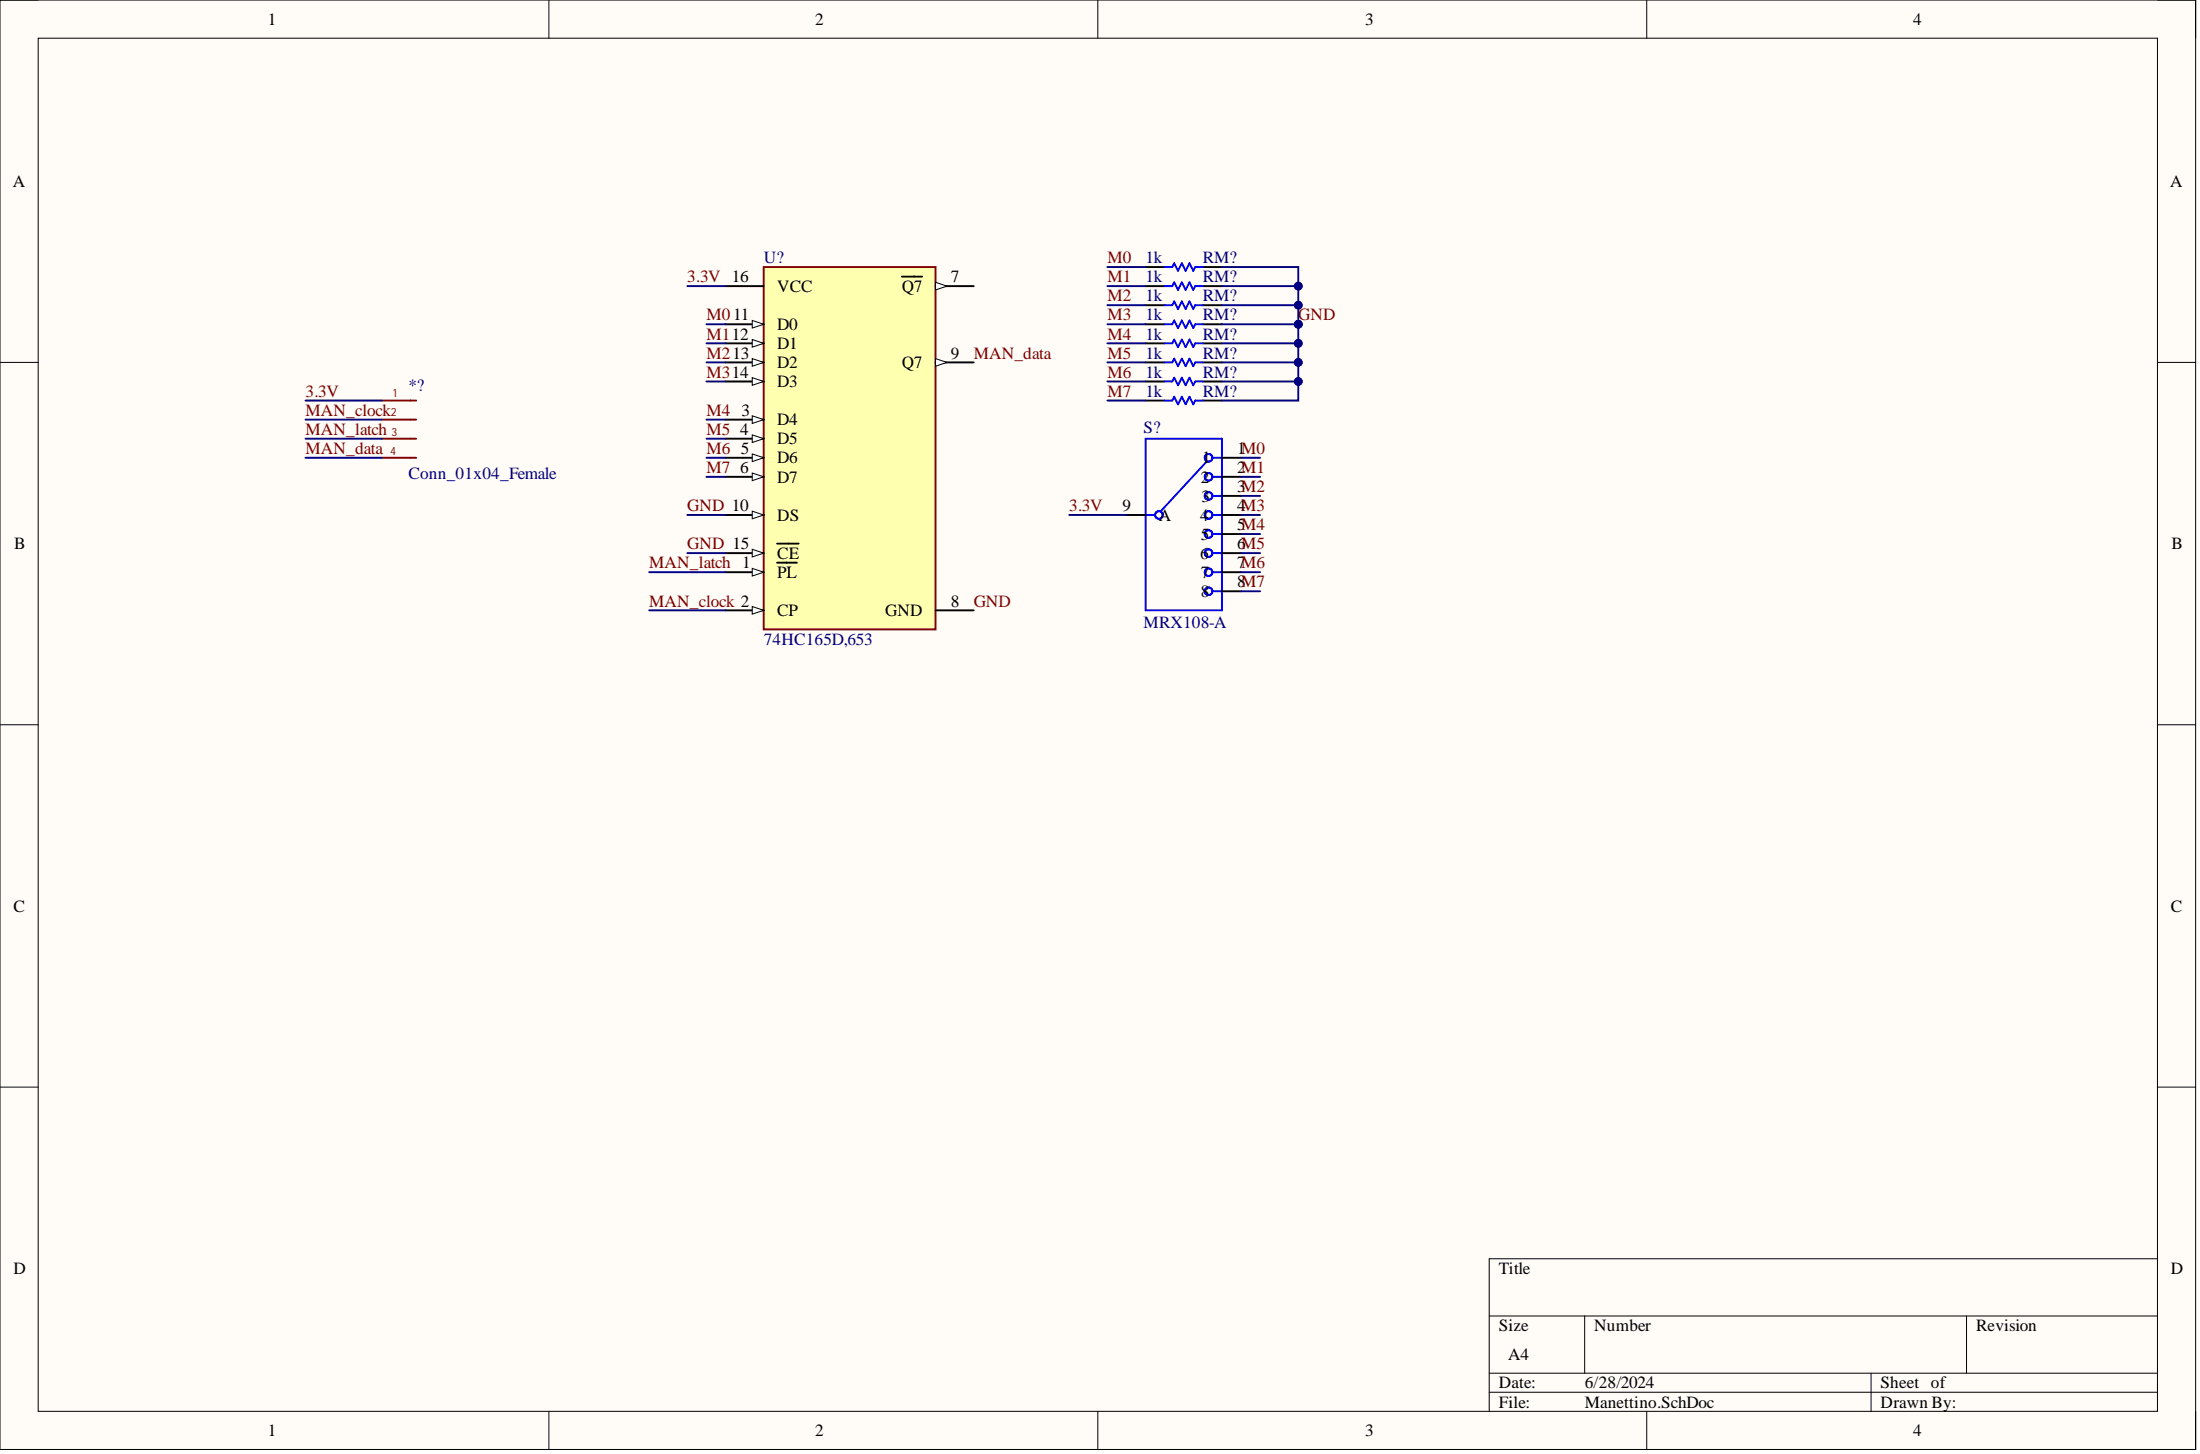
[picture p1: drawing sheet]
<svg xmlns="http://www.w3.org/2000/svg" width="292mm" height="193mm" viewBox="0 0 292 193" stroke-linecap="round" stroke-linejoin="round" font-family="sans-serif">
<path d="M0 0h291.5v192.4h-291.5z" fill-rule="evenodd" fill="#fffcf8"/>
<path d="M0 0h291.5v192.4h-291.5z" fill="none" stroke="#000" stroke-width=".13"/>
<path d="M5.1 5.1h281.4v182.2h-281.4z" fill-rule="evenodd" fill="#fffcf8"/>
<g fill="none" stroke="#000" stroke-width=".13">
<path d="M0 0h5.1M5.1 5.1h281.4v182.2h-281.4zM72.9 0v5.1M145.8 0v5.1M218.6 0v5.1M286.5 0h5v5.1M0 48.1h5.1M286.5 48.1h5M0 96.2h5.1M286.5 96.2h5M0 144.3h5.1M286.5 144.3h5"/>
<path d="M197.7 174.7h88.8M210.4 174.7v7.5M261.1 174.7v7.5M286.5 167.1h-88.8v20.2M72.9 187.3v5.1M145.8 187.3v5.1M197.7 182.2h88.8M197.7 184.8h88.8M218.6 187.3v5.1M248.4 182.2v5.1M291.5 187.3v5.1"/>
</g>
<path d="M101.4 35.4h22.8v48.1h-22.8z" fill-rule="evenodd" fill="#ffffb0"/>
<path d="M101.4 35.4h22.8v48.1h-22.8z" fill="none" stroke="#800000" stroke-width=".25"/>
<path d="M96.3 38h5.1M96.3 73.4h5.1" fill="none" stroke="#000" stroke-width=".25"/>
<path d="M99.9 72.9l1.5 .5-1.5 .5z" fill="#f8fcff"/>
<path d="M99.9 72.9l1.5 .5-1.5 .5z" fill="none" stroke="#000" stroke-width=".13"/>
<path d="M96.3 75.9h5.1M103.2 72.1h2.8" fill="none" stroke="#000" stroke-width=".25"/>
<path d="M99.9 75.4l1.5 .5-1.5 .5z" fill="#f8fcff"/>
<path d="M99.9 75.4l1.5 .5-1.5 .5z" fill="none" stroke="#000" stroke-width=".13"/>
<path d="M124.2 38h5.1M103.2 74.7h2.6" fill="none" stroke="#000" stroke-width=".25"/>
<path d="M124.2 37.5l1.5 .5-1.5 .5z" fill="#f8fcff"/>
<path d="M124.2 37.5l1.5 .5-1.5 .5z" fill="none" stroke="#000" stroke-width=".13"/>
<path d="M119.7 36.7h2.7M96.3 81h5.1" fill="none" stroke="#000" stroke-width=".25"/>
<path d="M99.9 80.5l1.5 .5-1.5 .5z" fill="#f8fcff"/>
<path d="M99.9 80.5l1.5 .5-1.5 .5z" fill="none" stroke="#000" stroke-width=".13"/>
<path d="M96.3 43h5.1" fill="none" stroke="#000" stroke-width=".25"/>
<path d="M99.9 42.5l1.5 .5-1.5 .5z" fill="#f8fcff"/>
<path d="M99.9 42.5l1.5 .5-1.5 .5z" fill="none" stroke="#000" stroke-width=".13"/>
<path d="M96.3 45.6h5.1" fill="none" stroke="#000" stroke-width=".25"/>
<path d="M99.9 45.1l1.5 .5-1.5 .5z" fill="#f8fcff"/>
<path d="M99.9 45.1l1.5 .5-1.5 .5z" fill="none" stroke="#000" stroke-width=".13"/>
<path d="M96.3 48.1h5.1" fill="none" stroke="#000" stroke-width=".25"/>
<path d="M99.9 47.6l1.5 .5-1.5 .5z" fill="#f8fcff"/>
<path d="M99.9 47.6l1.5 .5-1.5 .5z" fill="none" stroke="#000" stroke-width=".13"/>
<path d="M96.3 50.6h5.1" fill="none" stroke="#000" stroke-width=".25"/>
<path d="M99.9 50.1l1.5 .5-1.5 .5z" fill="#f8fcff"/>
<path d="M99.9 50.1l1.5 .5-1.5 .5z" fill="none" stroke="#000" stroke-width=".13"/>
<path d="M96.3 55.7h5.1" fill="none" stroke="#000" stroke-width=".25"/>
<path d="M99.9 55.2l1.5 .5-1.5 .5z" fill="#f8fcff"/>
<path d="M99.9 55.2l1.5 .5-1.5 .5z" fill="none" stroke="#000" stroke-width=".13"/>
<path d="M96.3 58.2h5.1" fill="none" stroke="#000" stroke-width=".25"/>
<path d="M99.9 57.7l1.5 .5-1.5 .5z" fill="#f8fcff"/>
<path d="M99.9 57.7l1.5 .5-1.5 .5z" fill="none" stroke="#000" stroke-width=".13"/>
<path d="M96.3 60.8h5.1" fill="none" stroke="#000" stroke-width=".25"/>
<path d="M99.9 60.2l1.5 .6-1.5 .5z" fill="#f8fcff"/>
<path d="M99.9 60.2l1.5 .6-1.5 .5z" fill="none" stroke="#000" stroke-width=".13"/>
<path d="M96.3 63.3h5.1" fill="none" stroke="#000" stroke-width=".25"/>
<path d="M99.9 62.8l1.5 .5-1.5 .5z" fill="#f8fcff"/>
<path d="M99.9 62.8l1.5 .5-1.5 .5z" fill="none" stroke="#000" stroke-width=".13"/>
<path d="M96.3 68.3h5.1" fill="none" stroke="#000" stroke-width=".25"/>
<path d="M99.9 67.8l1.5 .5-1.5 .6z" fill="#f8fcff"/>
<path d="M99.9 67.8l1.5 .5-1.5 .6z" fill="none" stroke="#000" stroke-width=".13"/>
<path d="M124.2 48.1h5.1" fill="none" stroke="#000" stroke-width=".25"/>
<path d="M124.2 47.6l1.5 .5-1.5 .5z" fill="#f8fcff"/>
<path d="M124.2 47.6l1.5 .5-1.5 .5z" fill="none" stroke="#000" stroke-width=".13"/>
<g fill="none" stroke="#000" stroke-width=".25">
<path d="M152.1 38h2.5M152.1 35.4h2.5M159.7 38h2.5M159.7 35.4h2.5M152.1 43h2.5M152.1 40.5h2.5M152.1 45.6h2.5M152.1 48.1h2.5M152.1 50.6h2.5M152.1 53.2h2.5M159.7 43h2.5M159.7 40.5h2.5"/>
<path d="M159.7 45.6h2.5M159.7 48.1h2.5M159.7 50.6h2.5M159.7 53.2h2.5M149.6 68.3h2.5M162.2 68.3h2.6M162.2 60.8h2.6M162.2 63.3h2.6M162.2 65.8h2.6M162.2 70.9h2.6M162.2 73.4h2.6M162.2 75.9h2.6"/>
<path d="M162.2 78.5h2.6M124.2 81h5.1"/>
</g>
<path d="M50.7 55.7h4.6M50.7 53.2h4.6M50.7 58.2h4.6M50.7 60.8h4.6" fill="none" stroke="#840000" stroke-width=".25"/>
<g fill="none" stroke="#00f" stroke-width=".25">
<path d="M154.6 38h1l.3-.5 .5 1 .5-1 .5 1 .5-1 .5 1 .3-.5h1M154.6 35.4h1l.3-.5 .5 1 .5-1 .5 1 .5-1 .5 1 .3-.5h1M152.1 58.2h10.1v22.8h-10.1zM154.6 43h1l.3-.5 .5 1 .5-1 .5 1 .5-1 .5 1 .3-.5h1M154.6 40.5h1l.3-.5 .5 1 .5-1 .5 1 .5-1 .5 1 .3-.5h1M154.6 45.6h1l.3-.5 .5 1 .5-1 .5 1 .5-1 .5 1 .3-.5h1M154.6 48.1h1l.3-.5 .5 1 .5-1 .5 1 .5-1 .5 1 .3-.5h1M154.6 50.6h1l.3-.5 .5 1 .5-1 .5 1 .5-1 .5 1 .3-.5h1M154.6 53.2h1l.3-.5 .5 1 .5-1 .5 1 .5-1 .5 1 .3-.5h1M152.1 68.3h1.3M160.2 61.3l-6.1 6.5M161 60.8h1.2"/>
<path d="M161 63.3h1.2M161 65.8h1.2M161 68.3h1.2M161 70.9h1.2M161 73.4h1.2M161 75.9h1.2M161 78.5h1.2"/>
<circle cx="153.9" cy="68.3" r=".51"/>
<circle cx="160.5" cy="65.8" r=".51"/>
<circle cx="160.5" cy="75.9" r=".51"/>
<circle cx="160.5" cy="70.9" r=".51"/>
<circle cx="160.5" cy="73.4" r=".51"/>
<circle cx="160.5" cy="78.5" r=".51"/>
<circle cx="160.5" cy="68.3" r=".51"/>
<circle cx="160.5" cy="60.8" r=".51"/>
<circle cx="160.5" cy="63.3" r=".51"/>
</g>
<circle cx="172.4" cy="43" r=".51" fill="#000080"/>
<circle cx="172.4" cy="43" r=".51" fill="none" stroke="#000080" stroke-width=".13"/>
<g fill="none" stroke="#000080" stroke-width=".25">
<path d="M147 35.4h5.1M147 38h5.1M93.8 43h2.5M93.8 45.6h2.5M93.8 48.1h2.5M93.8 50.6h2.5M93.8 55.7h2.5M93.8 58.2h2.5M147 43h5.1M147 45.6h5.1M147 48.1h5.1M147 50.6h5.1"/>
<path d="M147 40.5h5.1M147 53.2h5.1M162.2 40.5h10.2v2.5h-10.2M93.8 63.3h2.5M93.8 60.8h2.5M164.8 78.5h2.5M164.8 75.9h2.5M164.8 73.4h2.5M164.8 70.9h2.5M164.8 68.3h2.5M164.8 65.8h2.5M164.8 63.3h2.5"/>
<path d="M164.8 60.8h2.5"/>
</g>
<circle cx="172.4" cy="40.5" r=".51" fill="#000080"/>
<circle cx="172.4" cy="40.5" r=".51" fill="none" stroke="#000080" stroke-width=".13"/>
<circle cx="172.4" cy="43" r=".51" fill="#000080"/>
<circle cx="172.4" cy="43" r=".51" fill="none" stroke="#000080" stroke-width=".13"/>
<path d="M162.2 38h10.2v2.5" fill="none" stroke="#000080" stroke-width=".25"/>
<circle cx="172.4" cy="38" r=".51" fill="#000080"/>
<circle cx="172.4" cy="38" r=".51" fill="none" stroke="#000080" stroke-width=".13"/>
<circle cx="172.4" cy="40.5" r=".51" fill="#000080"/>
<circle cx="172.4" cy="40.5" r=".51" fill="none" stroke="#000080" stroke-width=".13"/>
<path d="M162.2 35.4h10.2v2.6" fill="none" stroke="#000080" stroke-width=".25"/>
<circle cx="172.4" cy="38" r=".51" fill="#000080"/>
<circle cx="172.4" cy="38" r=".51" fill="none" stroke="#000080" stroke-width=".13"/>
<path d="M172.4 43v2.6h-10.2" fill="none" stroke="#000080" stroke-width=".25"/>
<circle cx="172.4" cy="45.6" r=".51" fill="#000080"/>
<circle cx="172.4" cy="45.6" r=".51" fill="none" stroke="#000080" stroke-width=".13"/>
<circle cx="172.4" cy="43" r=".51" fill="#000080"/>
<circle cx="172.4" cy="43" r=".51" fill="none" stroke="#000080" stroke-width=".13"/>
<path d="M172.4 45.6v2.5h-10.2" fill="none" stroke="#000080" stroke-width=".25"/>
<circle cx="172.4" cy="48.1" r=".51" fill="#000080"/>
<circle cx="172.4" cy="48.1" r=".51" fill="none" stroke="#000080" stroke-width=".13"/>
<circle cx="172.4" cy="45.6" r=".51" fill="#000080"/>
<circle cx="172.4" cy="45.6" r=".51" fill="none" stroke="#000080" stroke-width=".13"/>
<path d="M172.4 48.1v2.5h-10.2" fill="none" stroke="#000080" stroke-width=".25"/>
<circle cx="172.4" cy="50.6" r=".51" fill="#000080"/>
<circle cx="172.4" cy="50.6" r=".51" fill="none" stroke="#000080" stroke-width=".13"/>
<circle cx="172.4" cy="48.1" r=".51" fill="#000080"/>
<circle cx="172.4" cy="48.1" r=".51" fill="none" stroke="#000080" stroke-width=".13"/>
<path d="M172.4 50.6v2.6h-10.2" fill="none" stroke="#000080" stroke-width=".25"/>
<circle cx="172.4" cy="50.6" r=".51" fill="#000080"/>
<circle cx="172.4" cy="50.6" r=".51" fill="none" stroke="#000080" stroke-width=".13"/>
<path d="M91.3 38h5M40.6 53.2h10.1M40.6 55.7h10.1M40.6 58.2h10.1M40.6 60.8h10.1M86.2 75.9h10.1M91.3 68.3h5M91.3 73.4h5M142 68.3h7.6M86.2 81h10.1" fill="none" stroke="#000080" stroke-width=".25"/>
<g font-size="2.3">
<text x="35.6" y="3.3">1</text>
<text x="108.2" y="3.3">2</text>
<text x="181.3" y="3.3">3</text>
<text x="254" y="3.3">4</text>
<text x="1.7" y="24.8">A</text>
<text x="288.1" y="24.8">A</text>
<text x="103.2" y="38.7">VCC</text>
<text x="119.7" y="38.7">Q7</text>
<text x="126.2" y="37.5">7</text>
<text x="103.2" y="43.8">D0</text>
<text x="103.2" y="46.3">D1</text>
<text x="126.2" y="47.6">9</text>
<text x="103.2" y="48.9">D2</text>
<text x="103.2" y="51.4">D3</text>
<text x="119.7" y="48.9">Q7</text>
<text x="98.3" y="57.7">4</text>
<text x="98.4" y="55.2">3</text>
<text x="103.2" y="56.5">D4</text>
<text x="103.2" y="59">D5</text>
<text x="98.3" y="62.8">6</text>
<text x="98.4" y="60.2">5</text>
<text x="103.2" y="61.5">D6</text>
<text x="103.2" y="64">D7</text>
<text x="159.4" y="64">2</text>
<text x="159.6" y="61.5">1</text>
<text x="164.3" y="60.2">1M0</text>
<text x="164.3" y="62.8">2M1</text>
<text x="164.3" y="65.3">3M2</text>
<text x="103.2" y="69.1">DS</text>
<text x="149.1" y="67.8">9</text>
<text x="153.9" y="69.1">A</text>
<text x="159.4" y="69.1">4</text>
<text x="159.4" y="71.6">5</text>
<text x="159.5" y="66.6">3</text>
<text x="164.3" y="67.8">4M3</text>
<text x="164.3" y="70.4">5M4</text>
<text x="1.9" y="72.9">B</text>
<text x="103.2" y="74.2">CE</text>
<text x="103.2" y="76.7">PL</text>
<text x="159.4" y="74.2">6</text>
<text x="159.4" y="76.7">7</text>
<text x="164.3" y="72.9">6M5</text>
<text x="164.3" y="75.4">7M6</text>
<text x="164.3" y="78">8M7</text>
<text x="288.3" y="72.9">B</text>
<text x="103.2" y="81.8">CP</text>
<text x="117.5" y="81.8">GND</text>
<text x="126.2" y="80.5">8</text>
<text x="159.4" y="79.2">8</text>
<text x="1.8" y="121">C</text>
<text x="288.2" y="121">C</text>
<text x="1.8" y="169.1">D</text>
<text x="199" y="169.1">Title</text>
<text x="288.2" y="169.1">D</text>
<text x="199" y="176.7">Size</text>
<text x="211.7" y="176.7">Number</text>
<text x="262.4" y="176.7">Revision</text>
<text x="199" y="184.3">Date:</text>
<text x="200.3" y="180.5">A4</text>
<text x="210.4" y="184.3">6/28/2024</text>
<text x="249.7" y="184.3">Sheet of</text>
<text x="35.6" y="190.6">1</text>
<text x="108.2" y="190.6">2</text>
<text x="181.3" y="190.6">3</text>
<text x="199" y="186.8">File:</text>
<text x="210.4" y="186.8">Manettino.SchDoc</text>
<text x="249.7" y="186.8">Drawn By:</text>
<text x="254" y="190.6">4</text>
</g>
<g font-size="2.3" fill="#000080">
<text x="101.4" y="34.9">U?</text>
<text x="152.1" y="34.9">1k</text>
<text x="159.7" y="34.9">RM?</text>
<text x="152.1" y="40">1k</text>
<text x="152.1" y="37.5">1k</text>
<text x="159.7" y="40">RM?</text>
<text x="159.7" y="37.5">RM?</text>
<text x="152.1" y="42.5">1k</text>
<text x="152.1" y="45.1">1k</text>
<text x="152.1" y="47.6">1k</text>
<text x="159.7" y="42.5">RM?</text>
<text x="159.7" y="45.1">RM?</text>
<text x="159.7" y="47.6">RM?</text>
<text x="54.2" y="51.9">*?</text>
<text x="152.1" y="50.1">1k</text>
<text x="152.1" y="52.7">1k</text>
<text x="159.7" y="50.1">RM?</text>
<text x="159.7" y="52.7">RM?</text>
<text x="151.8" y="57.5">S?</text>
<text x="54.2" y="63.5">Conn_01x04_Female</text>
<text x="151.8" y="83.3">MRX108-A</text>
<text x="101.4" y="85.6">74HC165D,653</text>
</g>
<g font-size="2.3" fill="#800000">
<text x="147" y="34.9">M0</text>
<text x="91.3" y="37.5">3.3V 16</text>
<text x="147" y="37.5">M1</text>
<text x="147" y="40">M2</text>
<text x="93.8" y="42.5">M011</text>
<text x="93.8" y="45.1">M112</text>
<text x="93.8" y="47.6">M213</text>
<text x="129.3" y="47.6">MAN_data</text>
<text x="147" y="42.5">M3</text>
<text x="147" y="45.1">M4</text>
<text x="147" y="47.6">M5</text>
<text x="172.4" y="42.5">GND</text>
<text x="40.6" y="52.7">3.3V</text>
<text x="93.8" y="50.1">M314</text>
<text x="147" y="50.1">M6</text>
<text x="147" y="52.7">M7</text>
<text x="40.6" y="55.2">MAN_clock</text>
<text x="40.6" y="57.7">MAN_latch</text>
<text x="93.8" y="55.2">M4</text>
<text x="93.8" y="57.7">M5</text>
<text x="40.6" y="60.2">MAN_data</text>
<text x="93.8" y="60.2">M6</text>
<text x="93.8" y="62.8">M7</text>
<text x="91.3" y="67.8">GND 10</text>
<text x="142" y="67.8">3.3V</text>
<text x="86.2" y="75.4">MAN_latch 1</text>
<text x="91.3" y="72.9">GND 15</text>
<text x="86.2" y="80.5">MAN_clock 2</text>
<text x="129.3" y="80.5">GND</text>
</g>
<g font-size="1.5" fill="#840000">
<text x="52.2" y="52.7">1</text>
<text x="51.9" y="55.3">2</text>
<text x="52" y="57.8">3</text>
<text x="51.8" y="60.3">4</text>
</g>
</svg>
